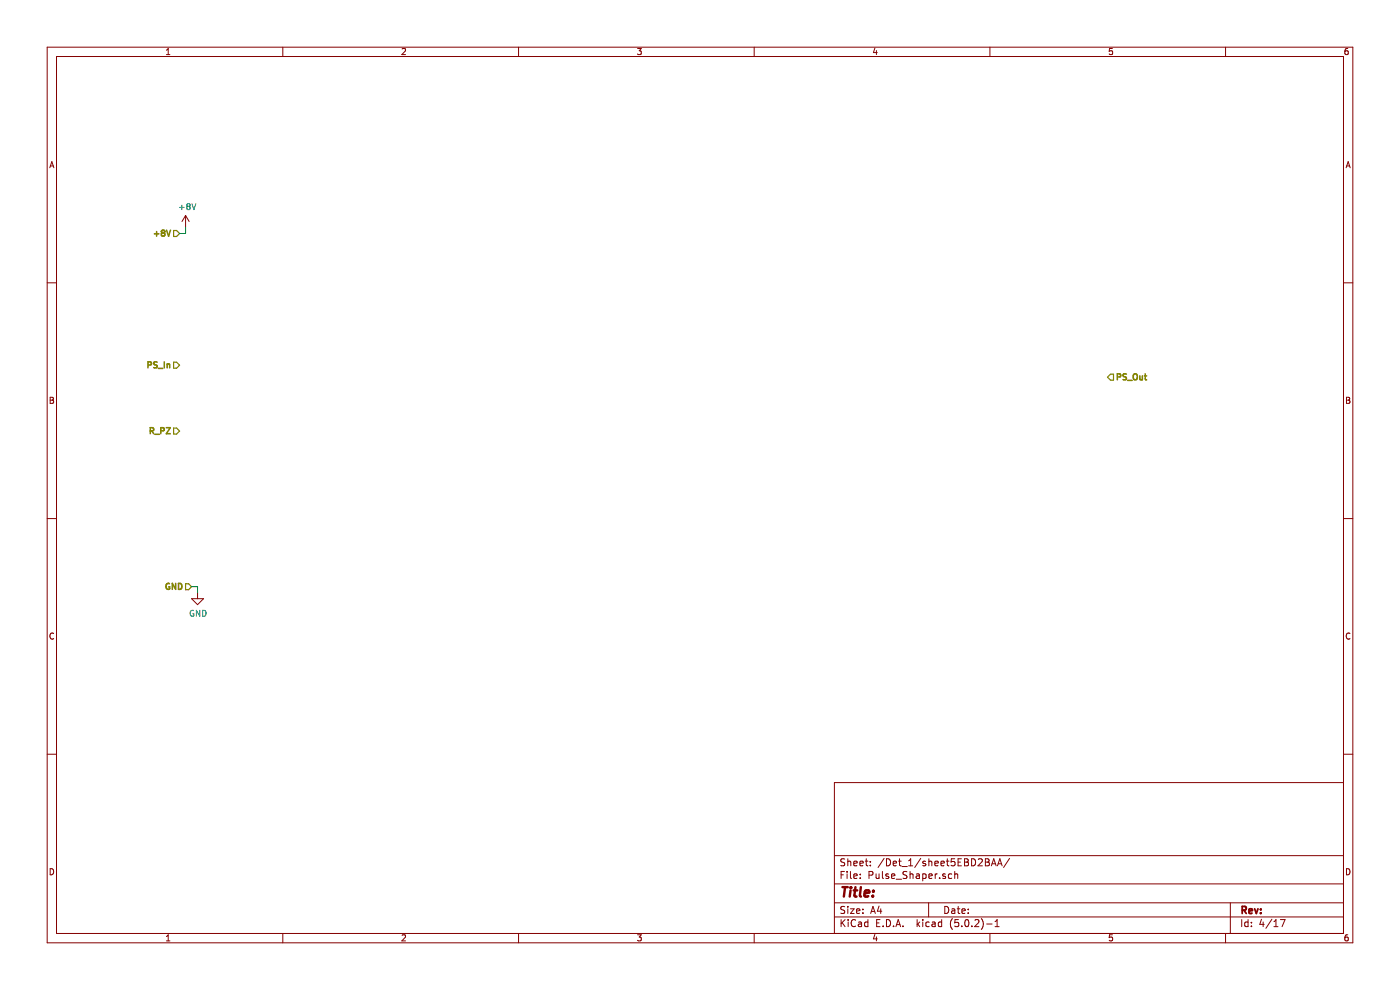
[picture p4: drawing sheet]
EESchema Schematic File Version 4
LIBS:Radiation_Detector-cache
EELAYER 26 0
EELAYER END
$Descr A4 11693 8268
encoding utf-8
Sheet 13 17
Title ""
Date ""
Rev ""
Comp ""
Comment1 ""
Comment2 ""
Comment3 ""
Comment4 ""
$EndDescr
Text HLabel 1500 3050 0    50   Input ~ 10
PS_In
Text HLabel 9250 3150 2    50   Input ~ 10
PS_Out
Text HLabel 1600 4900 0    50   Input ~ 10
GND
Text HLabel 1500 1950 0    50   Input ~ 10
+8V
$Comp
L power:+8V #PWR?
U 1 1
P 1550 1900
AR Path="/5ED7F1DB/5EDDF1F8" Ref="#PWR?"  Part="1" 
AR Path="/5EDDF03B/5EDDF1F8" Ref="#PWR?"  Part="1" 
AR Path="/5EBD2B15/5EBD2C13/5EDDF1F8" Ref="#PWR?"  Part="1" 
AR Path="/5EC023EE/5EBD2C13/5EDDF1F8" Ref="#PWR?"  Part="1" 
AR Path="/5EC027A1/5EBD2C13/5EDDF1F8" Ref="#PWR?"  Part="1" 
AR Path="/5EC02B54/5EBD2C13/5EDDF1F8" Ref="#PWR?"  Part="1" 
AR Path="/5EC10E33/5EBD2C13/5EDDF1F8" Ref="#PWR?"  Part="1" 
AR Path="/5EC116B0/5EBD2C13/5EDDF1F8" Ref="#PWR?"  Part="1" 
AR Path="/5EC11F15/5EBD2C13/5EDDF1F8" Ref="#PWR?"  Part="1" 
F 0 "#PWR?" H 1550 1750 50  0001 C CNN
F 1 "+8V" H 1565 2073 50  0000 C CNN
F 2 "" H 1550 1900 50  0001 C CNN
F 3 "" H 1550 1900 50  0001 C CNN
	1    1550 1900
	1    0    0    -1  
$EndComp
Wire Wire Line
	1500 1950 1550 1950
Wire Wire Line
	1550 1950 1550 1900
$Comp
L power:GND #PWR?
U 1 1
P 1650 4950
AR Path="/5ED7F1DB/5EDDF200" Ref="#PWR?"  Part="1" 
AR Path="/5EDDF03B/5EDDF200" Ref="#PWR?"  Part="1" 
AR Path="/5EBD2B15/5EBD2C13/5EDDF200" Ref="#PWR?"  Part="1" 
AR Path="/5EC023EE/5EBD2C13/5EDDF200" Ref="#PWR?"  Part="1" 
AR Path="/5EC027A1/5EBD2C13/5EDDF200" Ref="#PWR?"  Part="1" 
AR Path="/5EC02B54/5EBD2C13/5EDDF200" Ref="#PWR?"  Part="1" 
AR Path="/5EC10E33/5EBD2C13/5EDDF200" Ref="#PWR?"  Part="1" 
AR Path="/5EC116B0/5EBD2C13/5EDDF200" Ref="#PWR?"  Part="1" 
AR Path="/5EC11F15/5EBD2C13/5EDDF200" Ref="#PWR?"  Part="1" 
F 0 "#PWR?" H 1650 4700 50  0001 C CNN
F 1 "GND" H 1655 4777 50  0000 C CNN
F 2 "" H 1650 4950 50  0001 C CNN
F 3 "" H 1650 4950 50  0001 C CNN
	1    1650 4950
	1    0    0    -1  
$EndComp
Wire Wire Line
	1600 4900 1650 4900
Wire Wire Line
	1650 4900 1650 4950
Text HLabel 1500 3600 0    50   Input ~ 10
R_PZ
$EndSCHEMATC
